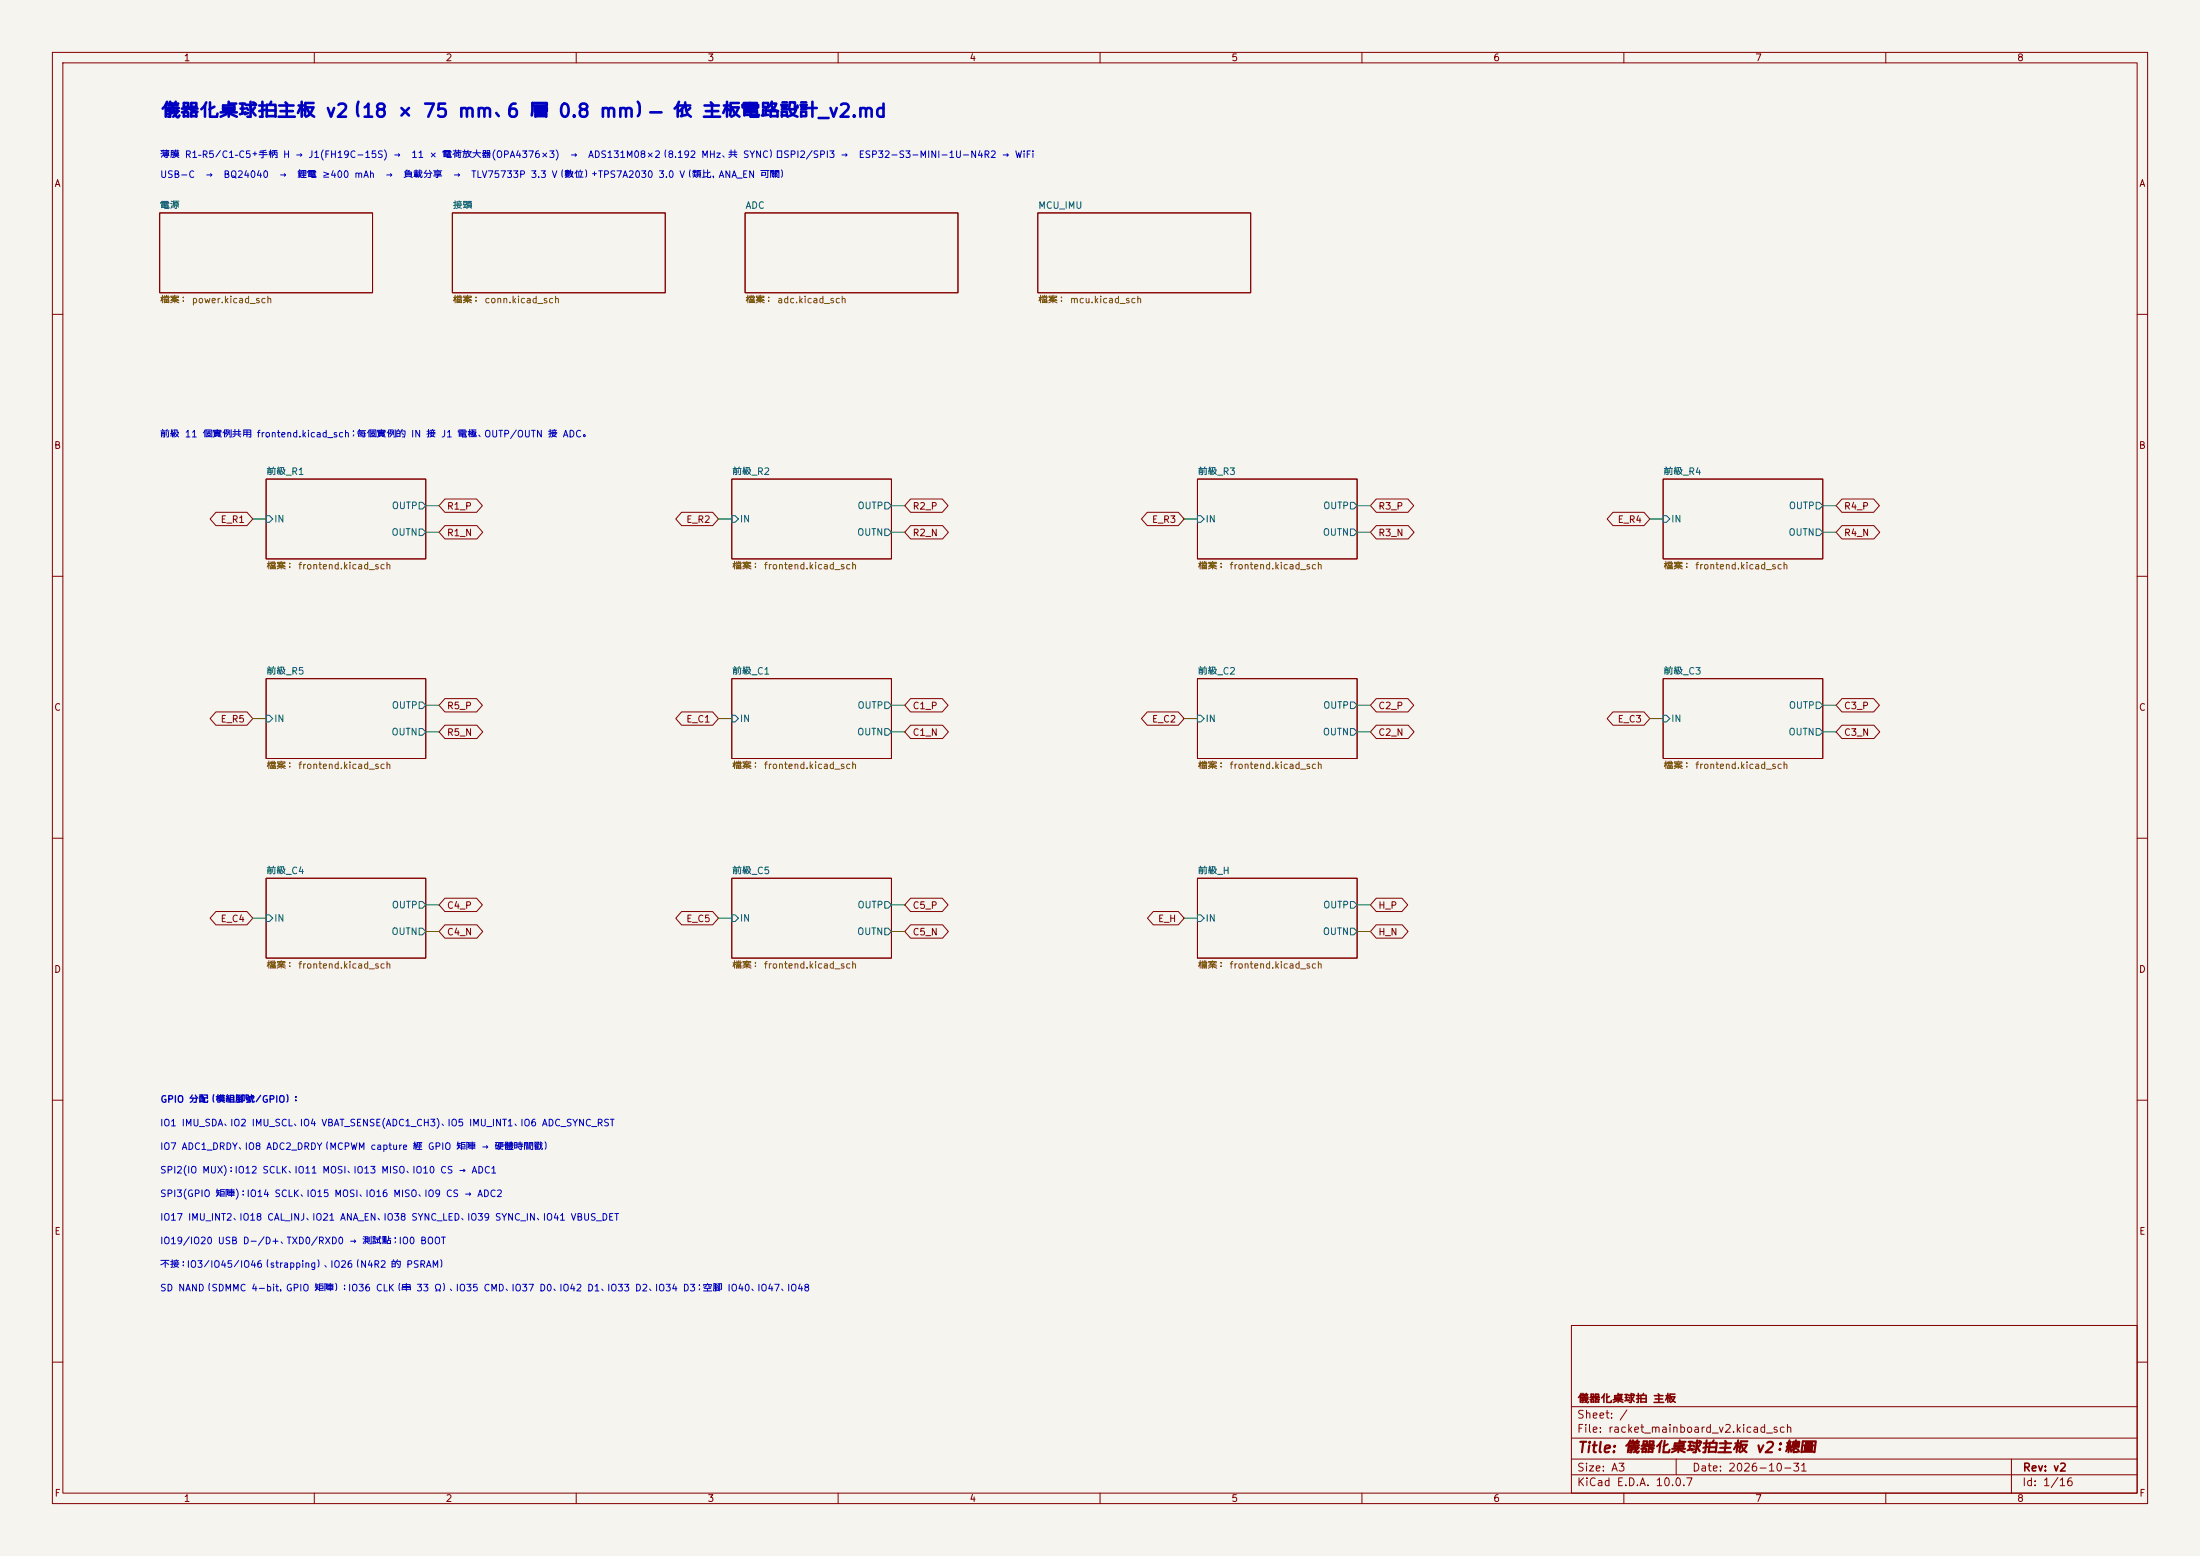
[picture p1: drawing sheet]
<svg xmlns="http://www.w3.org/2000/svg" width="420mm" height="297mm" viewBox="0 0 420 297" stroke-linecap="round" stroke-linejoin="round" font-family="sans-serif">
<path d="M0 0h420v297h-420z" fill="#f5f4ef" stroke="#f5f4ef" stroke-width=".19"/>
<g fill="none" stroke="#840000" stroke-width=".19">
<path d="M10 10h400v277h-400zM12 12h396v273h-396zM60 10v2M110 10v2M160 10v2M210 10v2M260 10v2M310 10v2M360 10v2M30.5 40.6h40.6v15.3h-40.6zM86.4 40.6h40.6v15.3h-40.6zM142.2 40.6h40.7v15.3h-40.7z"/>
<path d="M198.1 40.6h40.7v15.3h-40.7zM10 60h2M408 60h2M41.2 97.8h5.9l1.2 1.3-1.2 1.2h-5.9l-1.1-1.2zM50.8 91.4h30.5v15.3h-30.5zM84.9 95.2h6.1l1.1 1.3-1.1 1.3h-6.1l-1.1-1.3zM130.1 97.8h5.9l1.2 1.3-1.2 1.2h-5.9l-1.1-1.2zM139.7 91.4h30.5v15.3h-30.5zM173.8 95.2h6.1l1.1 1.3-1.1 1.3h-6.1l-1.1-1.3zM219 97.8h5.9l1.2 1.3-1.2 1.2h-5.9l-1.1-1.2zM228.6 91.4h30.5v15.3h-30.5zM262.7 95.2h6.1l1.1 1.3-1.1 1.3h-6.1l-1.1-1.3z"/>
<path d="M307.9 97.8h5.9l1.2 1.3-1.2 1.2h-5.9l-1.1-1.2zM317.5 91.4h30.5v15.3h-30.5zM351.6 95.2h6.1l1.1 1.3-1.1 1.3h-6.1l-1.1-1.3zM10 110h2M84.9 100.3h6.1l1.2 1.3-1.2 1.3h-6.1l-1.1-1.3zM173.8 100.3h6.1l1.2 1.3-1.2 1.3h-6.1l-1.1-1.3zM262.7 100.3h6.1l1.2 1.3-1.2 1.3h-6.1l-1.1-1.3zM351.6 100.3h6.1l1.2 1.3-1.2 1.3h-6.1l-1.1-1.3zM408 110h2M41.2 135.9h5.9l1.2 1.3-1.2 1.2h-5.9l-1.1-1.2zM50.8 129.5h30.5v15.3h-30.5zM84.9 133.3h6.1l1.1 1.3-1.1 1.3h-6.1l-1.1-1.3z"/>
<path d="M84.9 138.4h6.1l1.2 1.3-1.2 1.3h-6.1l-1.1-1.3zM130.1 135.9h5.9l1.2 1.3-1.2 1.2h-5.9l-1.1-1.2zM139.7 129.5h30.5v15.3h-30.5zM173.8 133.3h6.1l1.1 1.3-1.1 1.3h-6.1l-1.1-1.3zM173.8 138.4h6.1l1.2 1.3-1.2 1.3h-6.1l-1.1-1.3zM219 135.9h5.9l1.2 1.3-1.2 1.2h-5.9l-1.1-1.2zM228.6 129.5h30.5v15.3h-30.5zM262.7 133.3h6.1l1.1 1.3-1.1 1.3h-6.1l-1.1-1.3zM262.7 138.4h6.1l1.2 1.3-1.2 1.3h-6.1l-1.1-1.3zM307.9 135.9h5.9l1.2 1.3-1.2 1.2h-5.9l-1.1-1.2zM317.5 129.5h30.5v15.3h-30.5zM351.6 133.3h6.1l1.1 1.3-1.1 1.3h-6.1l-1.1-1.3z"/>
<path d="M351.6 138.4h6.1l1.2 1.3-1.2 1.3h-6.1l-1.1-1.3zM10 160h2M408 160h2M41.2 174h5.9l1.2 1.3-1.2 1.2h-5.9l-1.1-1.2zM50.8 167.6h30.5v15.3h-30.5zM84.9 176.5h6.1l1.2 1.3-1.2 1.3h-6.1l-1.1-1.3zM84.9 171.4h6.1l1.1 1.3-1.1 1.3h-6.1l-1.1-1.3zM130.1 174h5.9l1.2 1.3-1.2 1.2h-5.9l-1.1-1.2zM139.7 167.6h30.5v15.3h-30.5zM173.8 171.4h6.1l1.1 1.3-1.1 1.3h-6.1l-1.1-1.3zM173.8 176.5h6.1l1.2 1.3-1.2 1.3h-6.1l-1.1-1.3zM220.2 174h4.7l1.2 1.3-1.2 1.2h-4.7l-1.1-1.2z"/>
<path d="M228.6 167.6h30.5v15.3h-30.5zM262.7 176.5h5l1.1 1.3-1.1 1.3h-5l-1.1-1.3zM262.7 171.4h4.9l1.1 1.3-1.1 1.3h-4.9l-1.1-1.3zM10 210h2M408 210h2M300 253h108v32h-108zM10 260h2M300 278.5h108M300 274.5h108M300 268.5h108M320 278.5v3M384 278.5v6.5"/>
<path d="M408 260h2M60 285v2M110 285v2M160 285v2M210 285v2M260 285v2M300 281.5h108M310 285v2M360 285v2"/>
</g>
<g fill="none" stroke="#006464" stroke-width=".19">
<path d="M50.8 98.4h.6l.7 .7-.7 .6h-.6zM80 95.9h.6l.7 .6-.7 .7h-.6zM139.7 98.4h.6l.7 .7-.7 .6h-.6zM168.9 95.9h.6l.7 .6-.7 .7h-.6zM228.6 98.4h.6l.7 .7-.7 .6h-.6zM257.8 95.9h.6l.7 .6-.7 .7h-.6zM317.5 98.4h.6l.7 .7-.7 .6h-.6zM346.7 95.9h.6l.7 .6-.7 .7h-.6zM80 101h.6l.7 .6-.7 .6h-.6zM168.9 101h.6l.7 .6-.7 .6h-.6zM257.8 101h.6l.7 .6-.7 .6h-.6zM346.7 101h.6l.7 .6-.7 .6h-.6z"/>
<path d="M50.8 136.5h.6l.7 .7-.7 .6h-.6zM80 134h.6l.7 .6-.7 .7h-.6zM80 139.1h.6l.7 .6-.7 .6h-.6zM139.7 136.5h.6l.7 .7-.7 .6h-.6zM168.9 134h.6l.7 .6-.7 .7h-.6zM168.9 139.1h.6l.7 .6-.7 .6h-.6zM228.6 136.5h.6l.7 .7-.7 .6h-.6zM257.8 134h.6l.7 .6-.7 .7h-.6zM257.8 139.1h.6l.7 .6-.7 .6h-.6zM317.5 136.5h.6l.7 .7-.7 .6h-.6zM346.7 134h.6l.7 .6-.7 .7h-.6zM346.7 139.1h.6l.7 .6-.7 .6h-.6z"/>
<path d="M50.8 174.6h.6l.7 .7-.7 .6h-.6zM80 172.1h.6l.7 .6-.7 .7h-.6zM80 177.2h.6l.7 .6-.7 .6h-.6zM139.7 174.6h.6l.7 .7-.7 .6h-.6zM168.9 172.1h.6l.7 .6-.7 .7h-.6zM168.9 177.2h.6l.7 .6-.7 .6h-.6zM228.6 174.6h.6l.7 .7-.7 .6h-.6zM257.8 172.1h.6l.7 .6-.7 .7h-.6zM257.8 177.2h.6l.7 .6-.7 .6h-.6z"/>
</g>
<g fill="none" stroke="#009600" stroke-width=".19">
<path d="M48.3 99.1h2.5M81.3 96.5h2.5M137.2 99.1h2.5M170.2 96.5h2.5M226.1 99.1h2.5M259.1 96.5h2.5M315 99.1h2.5M348 96.5h2.5M81.3 101.6h2.5M170.2 101.6h2.5M259.1 101.6h2.5M348 101.6h2.5"/>
<path d="M48.3 137.2h2.5M81.3 134.6h2.5M81.3 139.7h2.5M137.2 137.2h2.5M170.2 134.6h2.5M170.2 139.7h2.5M226.1 137.2h2.5M259.1 134.6h2.5M259.1 139.7h2.5M315 137.2h2.5M348 134.6h2.5M348 139.7h2.5"/>
<path d="M48.3 175.3h2.5M81.3 172.7h2.5M81.3 177.8h2.5M137.2 175.3h2.5M170.2 172.7h2.5M170.2 177.8h2.5M226.1 175.3h2.5M259.1 172.7h2.5M259.1 177.8h2.5"/>
</g>
<text font-size="2.5" fill="#0000c2" x="30.6" y="23">儀器化桌球拍主板 v2（18 × 75 mm、6 層 0.8 mm）— 依 主板電路設計_v2.md</text>
<text font-size="2" fill="#840000" x="301" y="277.8">Title: 儀器化桌球拍主板 v2：總圖</text>
<g font-size="1.5" fill="#840000">
<text x="301" y="268.1">儀器化桌球拍 主板</text>
<text x="300.9" y="273.8">File: racket_mainboard_v2.kicad_sch</text>
<text x="300.9" y="271.1">Sheet: /</text>
<text x="300.9" y="281.2">Size: A3</text>
<text x="322.9" y="281.2">Date: 2026-10-31</text>
<text x="386" y="281.2">Rev: v2</text>
<text x="300.9" y="284">KiCad E.D.A. 10.0.7</text>
<text x="385.9" y="284">Id: 1/16</text>
</g>
<g font-size="1.3" fill="#840000">
<text x="35" y="12">1</text>
<text x="85" y="12">2</text>
<text x="135" y="12">3</text>
<text x="185" y="12">4</text>
<text x="235" y="12">5</text>
<text x="285" y="12">6</text>
<text x="335" y="12">7</text>
<text x="385" y="12">8</text>
<text x="10.3" y="36">A</text>
<text x="408.3" y="36">A</text>
<text x="10.2" y="86">B</text>
<text x="408.2" y="86">B</text>
<text x="42" y="100.1">E_R1</text>
<text x="85.2" y="97.6">R1_P</text>
<text x="130.9" y="100.1">E_R2</text>
<text x="174.1" y="97.6">R2_P</text>
<text x="219.8" y="100.1">E_R3</text>
<text x="263" y="97.6">R3_P</text>
<text x="308.7" y="100.1">E_R4</text>
<text x="351.9" y="97.6">R4_P</text>
<text x="85.2" y="102.7">R1_N</text>
<text x="174.1" y="102.7">R2_N</text>
<text x="263" y="102.7">R3_N</text>
<text x="351.9" y="102.7">R4_N</text>
<text x="10.2" y="136">C</text>
<text x="85.2" y="135.7">R5_P</text>
<text x="174.1" y="135.7">C1_P</text>
<text x="263" y="135.7">C2_P</text>
<text x="351.9" y="135.7">C3_P</text>
<text x="408.2" y="136">C</text>
<text x="42" y="138.2">E_R5</text>
<text x="85.2" y="140.8">R5_N</text>
<text x="130.9" y="138.2">E_C1</text>
<text x="174.1" y="140.8">C1_N</text>
<text x="219.8" y="138.2">E_C2</text>
<text x="263" y="140.8">C2_N</text>
<text x="308.7" y="138.2">E_C3</text>
<text x="351.9" y="140.8">C3_N</text>
<text x="85.2" y="173.8">C4_P</text>
<text x="174.1" y="173.8">C5_P</text>
<text x="263" y="173.8">H_P</text>
<text x="42" y="176.3">E_C4</text>
<text x="85.2" y="178.9">C4_N</text>
<text x="130.9" y="176.3">E_C5</text>
<text x="174.1" y="178.9">C5_N</text>
<text x="221" y="176.3">E_H</text>
<text x="263" y="178.9">H_N</text>
<text x="10.2" y="186">D</text>
<text x="408.2" y="186">D</text>
<text x="10.3" y="236">E</text>
<text x="408.3" y="236">E</text>
<text x="10.3" y="286">F</text>
<text x="35" y="287">1</text>
<text x="85" y="287">2</text>
<text x="135" y="287">3</text>
<text x="185" y="287">4</text>
<text x="235" y="287">5</text>
<text x="285" y="287">6</text>
<text x="335" y="287">7</text>
<text x="385" y="287">8</text>
<text x="408.3" y="286">F</text>
</g>
<g font-size="1.3" fill="#0000c2">
<text x="30.5" y="30.5">薄膜 R1–R5／C1–C5＋手柄 H → J1(FH19C-15S) →</text>
<text x="30.5" y="34.3">USB-C</text>
<text x="39" y="34.3">→</text>
<text x="42.5" y="34.3">BQ24040</text>
<text x="53.1" y="34.3">→</text>
<text x="56.6" y="34.3">鋰電 ≥400 mAh</text>
<text x="73.4" y="34.3">→</text>
<text x="76.9" y="34.3">負載分享</text>
<text x="78.4" y="30.5">11 × 電荷放大器(OPA4376×3)</text>
<text x="86.3" y="34.3">→</text>
<text x="89.8" y="34.3">TLV75733P 3.3 V（數位）＋TPS7A2030 3.0 V（類比，ANA_EN 可關）</text>
<text x="108.6" y="30.5">→</text>
<text x="112.2" y="30.5">ADS131M08×2（8.192 MHz、共 SYNC）─SPI2/SPI3 →</text>
<text x="163.8" y="30.5">ESP32-S3-MINI-1U-N4R2 → WiFi</text>
<text x="30.5" y="83.8">前級 11 個實例共用 frontend.kicad_sch；每個實例的 IN 接 J1 電極、OUTP/OUTN 接 ADC。</text>
<text x="30.5" y="215.3">IO1 IMU_SDA、IO2 IMU_SCL、IO4 VBAT_SENSE(ADC1_CH3)、IO5 IMU_INT1、IO6 ADC_SYNC_RST</text>
<text x="30.5" y="210.8">GPIO 分配（模組腳號／GPIO）：</text>
<text x="30.5" y="219.8">IO7 ADC1_DRDY、IO8 ADC2_DRDY（MCPWM capture 經 GPIO 矩陣 → 硬體時間戳）</text>
<text x="30.5" y="224.3">SPI2(IO MUX)：IO12 SCLK、IO11 MOSI、IO13 MISO、IO10 CS → ADC1</text>
<text x="30.5" y="228.8">SPI3(GPIO 矩陣)：IO14 SCLK、IO15 MOSI、IO16 MISO、IO9 CS → ADC2</text>
<text x="30.5" y="233.3">IO17 IMU_INT2、IO18 CAL_INJ、IO21 ANA_EN、IO38 SYNC_LED、IO39 SYNC_IN、IO41 VBUS_DET</text>
<text x="30.5" y="237.8">IO19/IO20 USB D−/D+、TXD0/RXD0 → 測試點；IO0 BOOT</text>
<text x="30.5" y="242.3">不接：IO3／IO45／IO46（strapping）、IO26（N4R2 的 PSRAM）</text>
<text x="30.5" y="246.8">SD NAND（SDMMC 4-bit，GPIO 矩陣）：IO36 CLK（串 33 Ω）、IO35 CMD、IO37 D0、IO42 D1、IO33 D2、IO34 D3；空腳 IO40、IO47、IO48</text>
</g>
<g font-size="1.3" fill="#006464">
<text x="30.5" y="40.2">電源</text>
<text x="86.3" y="40.2">接頭</text>
<text x="142.2" y="40.2">ADC</text>
<text x="198.1" y="40.2">MCU_IMU</text>
<text x="50.8" y="91">前級_R1</text>
<text x="139.7" y="91">前級_R2</text>
<text x="228.6" y="91">前級_R3</text>
<text x="317.5" y="91">前級_R4</text>
<text x="52.2" y="100">IN</text>
<text x="74.7" y="97.5">OUTP</text>
<text x="141.1" y="100">IN</text>
<text x="163.6" y="97.5">OUTP</text>
<text x="230" y="100">IN</text>
<text x="252.5" y="97.5">OUTP</text>
<text x="318.9" y="100">IN</text>
<text x="341.4" y="97.5">OUTP</text>
<text x="74.6" y="102.6">OUTN</text>
<text x="163.5" y="102.6">OUTN</text>
<text x="252.4" y="102.6">OUTN</text>
<text x="341.3" y="102.6">OUTN</text>
<text x="50.8" y="129.1">前級_R5</text>
<text x="139.7" y="129.1">前級_C1</text>
<text x="228.6" y="129.1">前級_C2</text>
<text x="317.5" y="129.1">前級_C3</text>
<text x="74.7" y="135.6">OUTP</text>
<text x="163.6" y="135.6">OUTP</text>
<text x="252.5" y="135.6">OUTP</text>
<text x="341.4" y="135.6">OUTP</text>
<text x="52.2" y="138.1">IN</text>
<text x="74.6" y="140.7">OUTN</text>
<text x="141.1" y="138.1">IN</text>
<text x="163.5" y="140.7">OUTN</text>
<text x="230" y="138.1">IN</text>
<text x="252.4" y="140.7">OUTN</text>
<text x="318.9" y="138.1">IN</text>
<text x="341.3" y="140.7">OUTN</text>
<text x="50.8" y="167.2">前級_C4</text>
<text x="139.7" y="167.2">前級_C5</text>
<text x="228.6" y="167.2">前級_H</text>
<text x="74.7" y="173.7">OUTP</text>
<text x="163.6" y="173.7">OUTP</text>
<text x="252.5" y="173.7">OUTP</text>
<text x="52.2" y="176.2">IN</text>
<text x="74.6" y="178.8">OUTN</text>
<text x="141.1" y="176.2">IN</text>
<text x="163.5" y="178.8">OUTN</text>
<text x="230" y="176.2">IN</text>
<text x="252.4" y="178.8">OUTN</text>
</g>
<g font-size="1.3" fill="#725600">
<text x="30.5" y="58.2">檔案： power.kicad_sch</text>
<text x="86.3" y="58.2">檔案： conn.kicad_sch</text>
<text x="142.2" y="58.2">檔案： adc.kicad_sch</text>
<text x="198.1" y="58.2">檔案： mcu.kicad_sch</text>
<text x="50.8" y="109">檔案： frontend.kicad_sch</text>
<text x="139.7" y="109">檔案： frontend.kicad_sch</text>
<text x="228.6" y="109">檔案： frontend.kicad_sch</text>
<text x="317.5" y="109">檔案： frontend.kicad_sch</text>
<text x="50.8" y="147.1">檔案： frontend.kicad_sch</text>
<text x="139.7" y="147.1">檔案： frontend.kicad_sch</text>
<text x="228.6" y="147.1">檔案： frontend.kicad_sch</text>
<text x="317.5" y="147.1">檔案： frontend.kicad_sch</text>
<text x="50.8" y="185.2">檔案： frontend.kicad_sch</text>
<text x="139.7" y="185.2">檔案： frontend.kicad_sch</text>
<text x="228.6" y="185.2">檔案： frontend.kicad_sch</text>
</g>
</svg>
